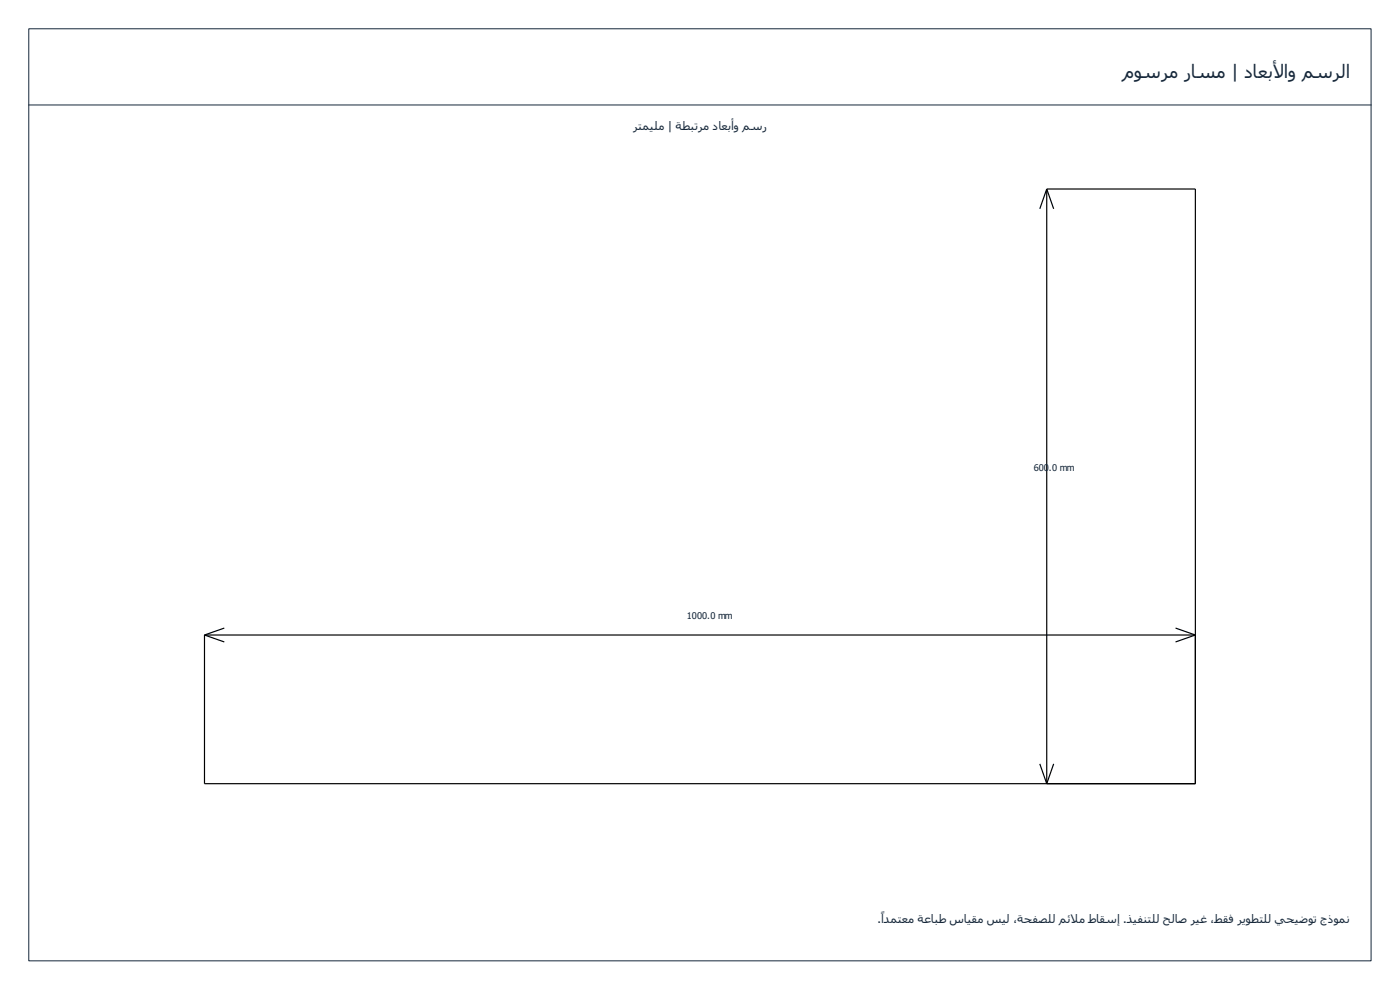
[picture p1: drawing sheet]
<svg xmlns="http://www.w3.org/2000/svg" width="420mm" height="297mm" viewBox="0 0 420 297" stroke-linecap="round" stroke-linejoin="round" font-family="sans-serif">
<path d="M8.6 8.6h402.9v279.7h-402.9zM8.6 31.5h402.9" fill="none" stroke="#16283b" stroke-width=".3"/>
<path d="M314.1 56.7h44.6v178.4h-297.3v-44.6M314.1 56.7v178.4M314.1 56.7l2.1 6M314.1 56.7l-2 6M61.4 190.5h297.3M61.4 190.5l5.9 2.1M67.3 188.4l-5.9 2.1M352.8 188.4l5.9 2.1M358.7 190.5l-5.9 2.1M312.1 229.2l2 5.9M316.2 229.2l-2.1 5.9" fill="none" stroke="#000" stroke-width=".36"/>
<g font-size="5.6" fill="#16283b">
<text x="337.1" y="23.5">موسرم راسم | داعبلاو مسرلا</text>
<text x="382" y="23.5">أ</text>
</g>
<g font-size="3.6" fill="#16283b">
<text x="190" y="38.9">رتمیلم | ةطبترم داعبأو مسر</text>
<text x="263.4" y="277">.ادمتعم ةعابط سایقم سیل ،ةحفصلل مئلم طاقسإ .ذیفنتلل حلاص ریغ ،طقف ريوطتلل يحیضوت جذومن</text>
<text x="264.4" y="276">ً</text>
<text x="321.3" y="277">ا</text>
</g>
<g font-size="2.8" fill="#16283b">
<text x="310.2" y="141.2">600</text>
<text x="314.8" y="141.2">.0 mm</text>
<text x="206.1" y="185.8">1000.0 mm</text>
</g>
</svg>
